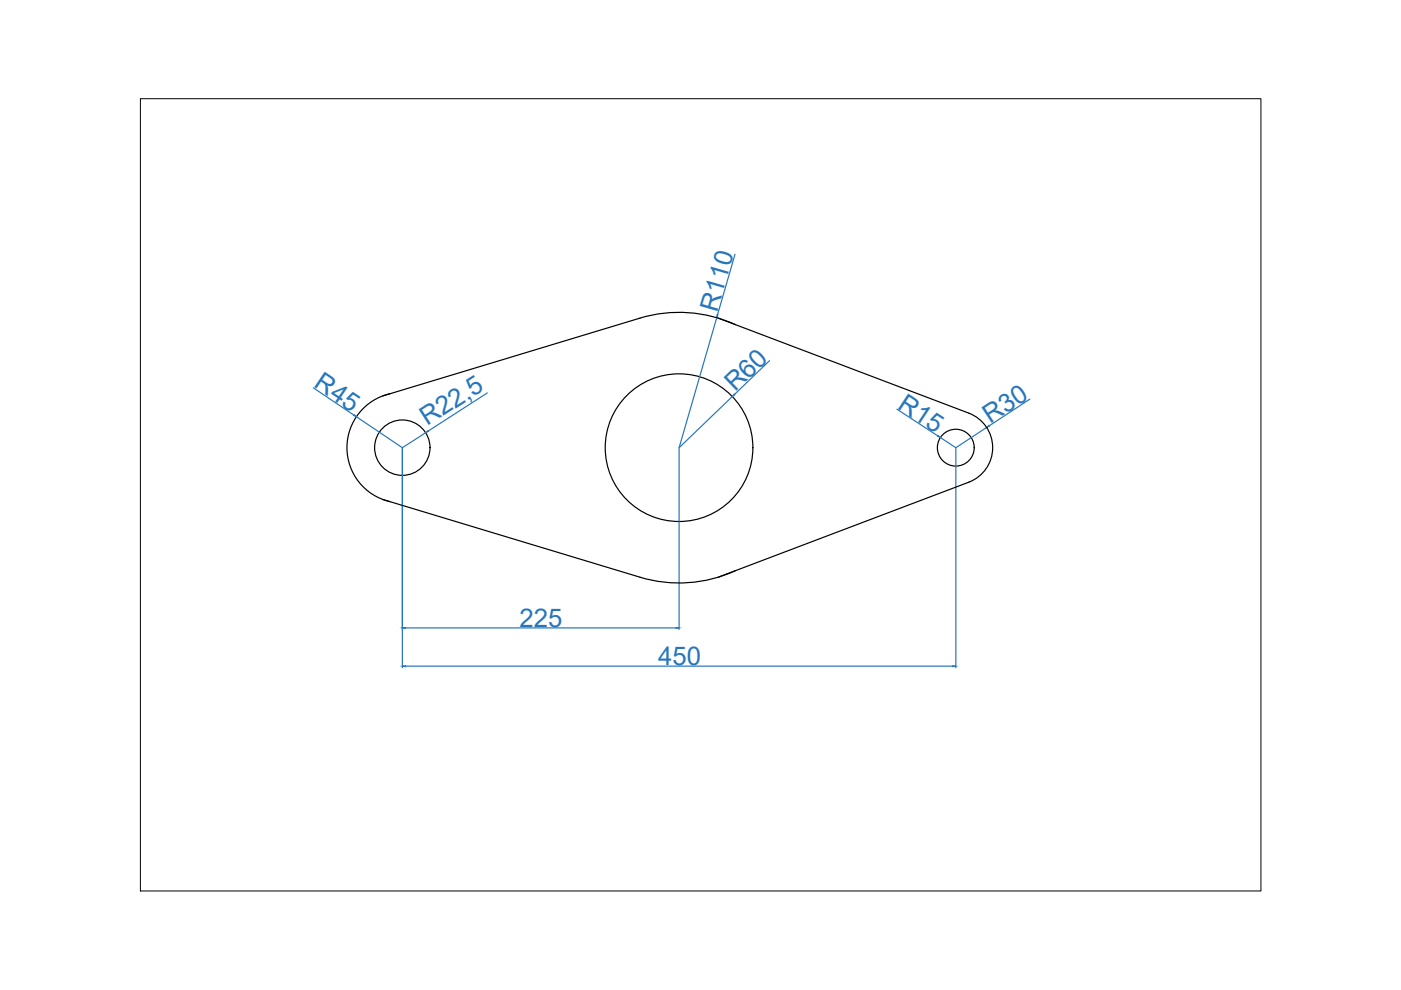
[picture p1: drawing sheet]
<svg xmlns="http://www.w3.org/2000/svg" width="297mm" height="210mm" viewBox="0 0 297 210" stroke-linecap="round" stroke-linejoin="round" font-family="sans-serif">
<!-- layer: 0 -->
<g fill="none" stroke="#000" stroke-width=".25">
<path d="M152.3 67.5l53.1 20.1M156 68.8a28.7 28.7 0 0 0-20.3-1.3l-54.6 16.5M82.7 83.5a11.7 11.7 0 0 0-9.1 11.4 11.7 11.7 0 0 0 9.1 11.5M205.4 87.6a7.8 7.8 0 0 1 5.1 7.3 7.8 7.8 0 0 1-5.1 7.3M81.1 105.9l54.6 16.5a28.7 28.7 0 0 0 20.3-1.4M205.4 102.2l-53.1 20.2"/>
<circle cx="85.3" cy="94.9" r="5.9"/>
<circle cx="144" cy="94.9" r="15.7"/>
<circle cx="202.6" cy="94.9" r="3.9"/>
</g>
<g fill="none" stroke="#2776bb" stroke-width=".25">
<path d="M155.8 53.9l-3.7 12.8M152 67.4l-8 27.5 11.3-10.8M163.2 76.5l-7.5 7.1M66.4 82.2l8.6 5.8M75.6 88.4l9.7 6.5 4.9-3.1M85.3 95.1v46.5M103.3 83.3l-12.5 8.1M144 95.1v38.3M190.2 86.8l8.6 5.6M202.7 95.1v46.5M209.2 90.6l-6.5 4.3-3.3-2.1M218.4 84.6l-8.7 5.7"/>
<path d="M86 133.1h57.3M86 141.2h116"/>
</g>
<g fill="#2776bb" stroke="#2776bb" stroke-width=".21">
<path d="M85.3 141.2l.7-.1v.3z"/>
<path d="M202 141.1l.7 .1-.7 .2z"/>
<path d="M143.3 133l.7 .1-.7 .1z"/>
<path d="M85.3 133.1l.7-.1v.2z"/>
<path d="M155.6 83.5l.2 .2-.5 .4z"/>
<path d="M152 66.7l.2 .1-.2 .6z"/>
<path d="M90.2 91.8l.5-.5 .2 .2z"/>
<path d="M75.1 87.9l.5 .5-.6-.3z"/>
<path d="M198.9 92.3l.5 .5-.6-.3z"/>
<path d="M209.2 90.6l.5-.4 .1 .2z"/>
</g>
<path d="M29.8 20.9h237.5v168h-237.5z" fill="none" stroke="#000" stroke-width=".21"/>
<g font-size="5.5" fill="#2776bb">
<text x="152" y="66.3" transform="rotate(-74 152 66.3)">R110</text>
<text x="66.3" y="81.9" transform="rotate(34 66.3 81.9)">R45</text>
<text x="155.9" y="83.2" transform="rotate(-44 155.9 83.2)">R60</text>
<text x="190.1" y="86.4" transform="rotate(33 190.1 86.4)">R15</text>
<text x="209.9" y="89.9" transform="rotate(-33 209.9 89.9)">R30</text>
<text x="90.6" y="90.4" transform="rotate(-33 90.6 90.4)">R22,5</text>
<text x="110.1" y="132.9">225</text>
<text x="139.5" y="141">450</text>
</g>
</svg>
